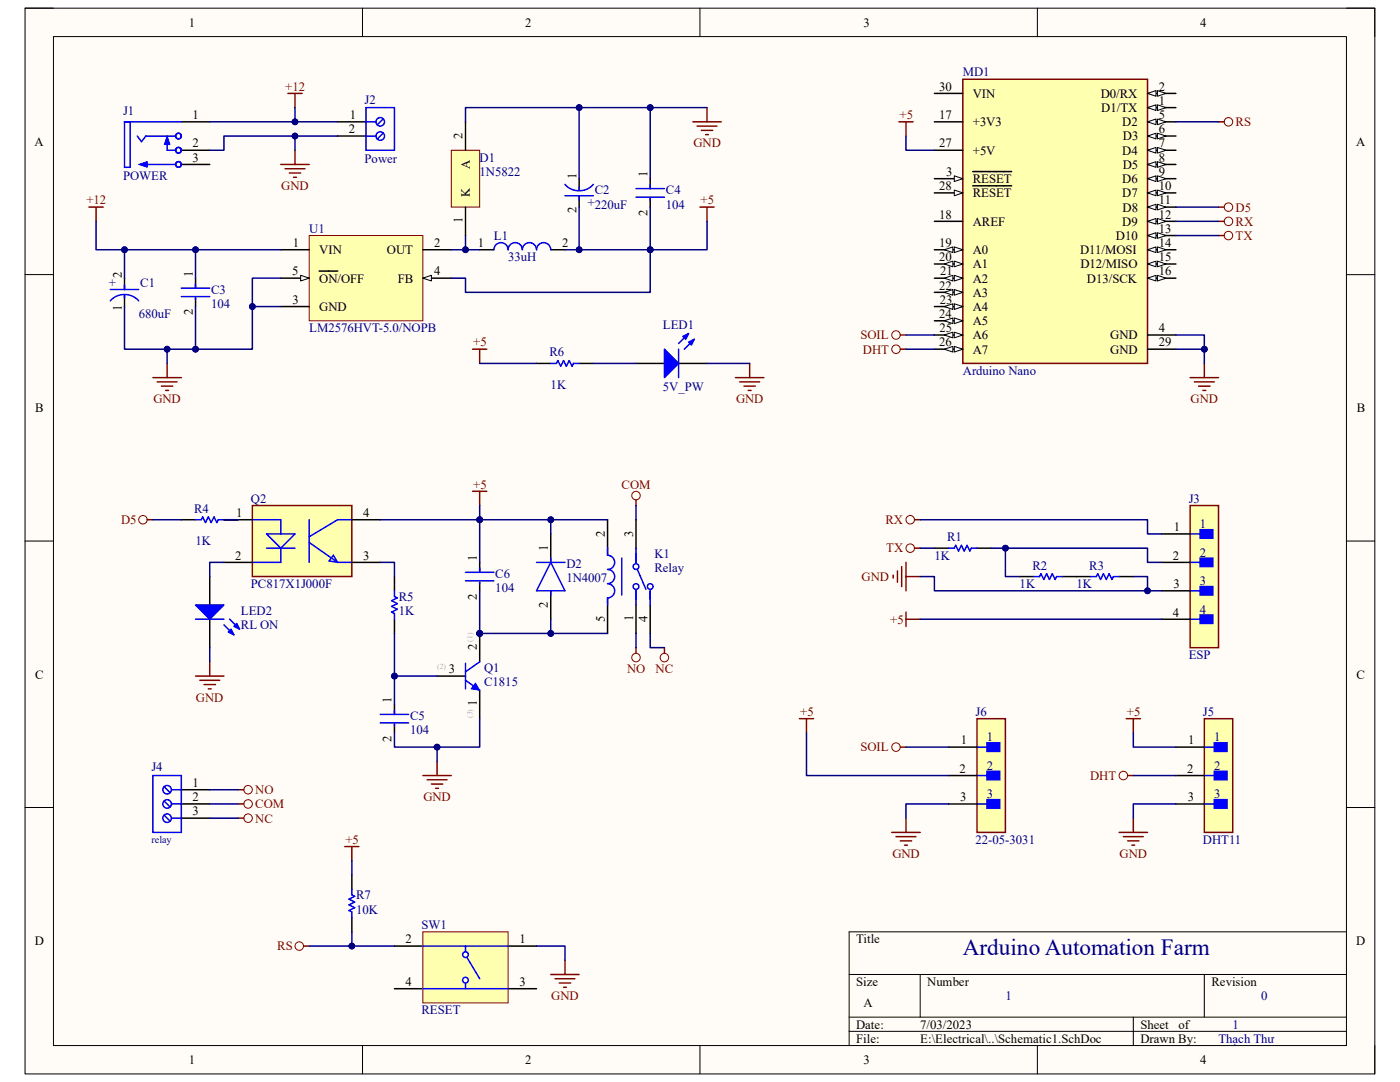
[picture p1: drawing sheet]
# Altium project ArduinoAutomationFarm.PrjPcb
1 sheet, 30 parts. Net scope: global (net labels, ports and power ports of the same name join across sheets).
Board file: PCB.PcbDoc

## Sheet Schematic1.SchDoc
size A; SheetNumber: 1; SheetTotal: 1; SPICEModelCacheEFOLAORE: <root> / <DocumentId>EFOLAORE</DocumentId> / <CacheFrame Number="0"> / <Model Name="npn" Kind="MDL"> / <Text>*Default NPN BJT / *NPN Trans Pinout: C,B,E / .MODEL NPN NPN()</Text> / </Model> / </CacheFrame> / </root>

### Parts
C1  680uF  [FP-RAD-TH-D_12_5_0_5-L_30-MFG]
C2  220uF  [FP-RAD-TH-D_8_0_5-L_11_5-MFG]
C3  104  [FP-RCE1A2-MFG]
C4  104  [FP-RCE1A2-MFG]
C5  104  [FP-RCE1A2-MFG]
C6  104  [FP-RCE1A2-MFG]
D1  1N5822  [ONSC-AXIAL_LEAD-2-267-05_V]
D2  1N4007  [FP-1N4007-MFG]
J1  POWER  [SWITCH-RAPC712X-3_V]
J2  Power  [691102710002]
J3  ESP  [FP-110990030-MFG]
J4  relay  [691101710003]
J5  DHT11  [FP-22-28-4030-MFG]
J6  22-05-3031  [FP-22-05-3031-MFG]
K1  Relay  [FP-1-1721150-0-MFG]
L1  33uH  [WE-TI-L]
LED1  5V_PW  [Type 5mm]
LED2  RL ON  [Type 5mm]
MD1  Arduino Nano  [FP-A000005-MFG]
Q1  C1815  [TO-226-AA]
Q2  PC817X1J000F  [FP-PC817X1J000F-MFG]
R1  value 1K  [AXIAL-0.3]  (hidden comment: Res1)
R2  value 1K  [AXIAL-0.3]  (hidden comment: Res1)
R3  value 1K  [AXIAL-0.3]  (hidden comment: Res1)
R4  value 1K  [AXIAL-0.3]  (hidden comment: Res1)
R5  value 1K  [AXIAL-0.3]  (hidden comment: Res1)
R6  value 1K  [AXIAL-0.3]  (hidden comment: Res1)
R7  value 10K  [AXIAL-0.3]
SW1  RESET  [TECO-1825910-6_V]
U1  LM2576HVT-5.0/NOPB  [KC0005A]

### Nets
+5: C2.2(A) C4.2 C6.1 D2.1(C) J3.4 J5.1 J6.2 K1.2 L1.2 MD1.27(+5V) Q2.4(C) R6.2 R7.1 U1.4(FB)
+12: C1.2(A) C3.1 J1.1 J2.1 U1.1(VIN)
COM: J4.2 K1.3
D5: MD1.11(D8) R4.2
DHT: J5.2 MD1.26(A7)
GND: C1.1(C) C2.1(C) C3.2 C4.1 C5.2 D1.2(A) J1.2 J2.2 J3.3 J5.3 J6.3 LED1.1(K) LED2.1(K) MD1.4(GND) MD1.29(GND) Q1.3(E) R3.1 SW1.1 U1.3(GND) U1.5(~{ON}/OFF)
NC: J4.3 K1.4
NO: J4.1 K1.1
RS: MD1.5(D2) R7.2 SW1.2
RX: J3.1 MD1.12(D9)
SOIL: J6.1 MD1.25(A6)
TX: MD1.13(D10) R1.2
NetC5_1: C5.1 Q1.2(B) R5.2
NetC6_2: C6.2 D2.2(A) K1.5 Q1.1(C)
NetD1_1: D1.1(K) L1.1 U1.2(OUT)
NetJ3_2: J3.2 R1.1 R2.2
NetLED1_2: LED1.2(A) R6.1
NetLED2_2: LED2.2(A) Q2.2(C)
NetQ2_1: Q2.1(A) R4.1
NetQ2_3: Q2.3(E) R5.1
NetR2_1: R2.1 R3.2

Not connected (* = marked no-connect by the designer): J1 3; MD1 1(D1/TX) 2(D0/RX) 3(~{RESET}) 6(D3) 7(D4) 8(D5) 9(D6) 10(D7) 14(D11/MOSI) 15(D12/MISO) 16(D13/SCK) 17(+3V3) 18(AREF) 19(A0) 20(A1) 21(A2) 22(A3) 23(A4) 24(A5) 28(~{RESET}) 30(VIN); SW1 3 4

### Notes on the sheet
- Arduino Automation Farm
- 1
- 0
- Thạch Thư
